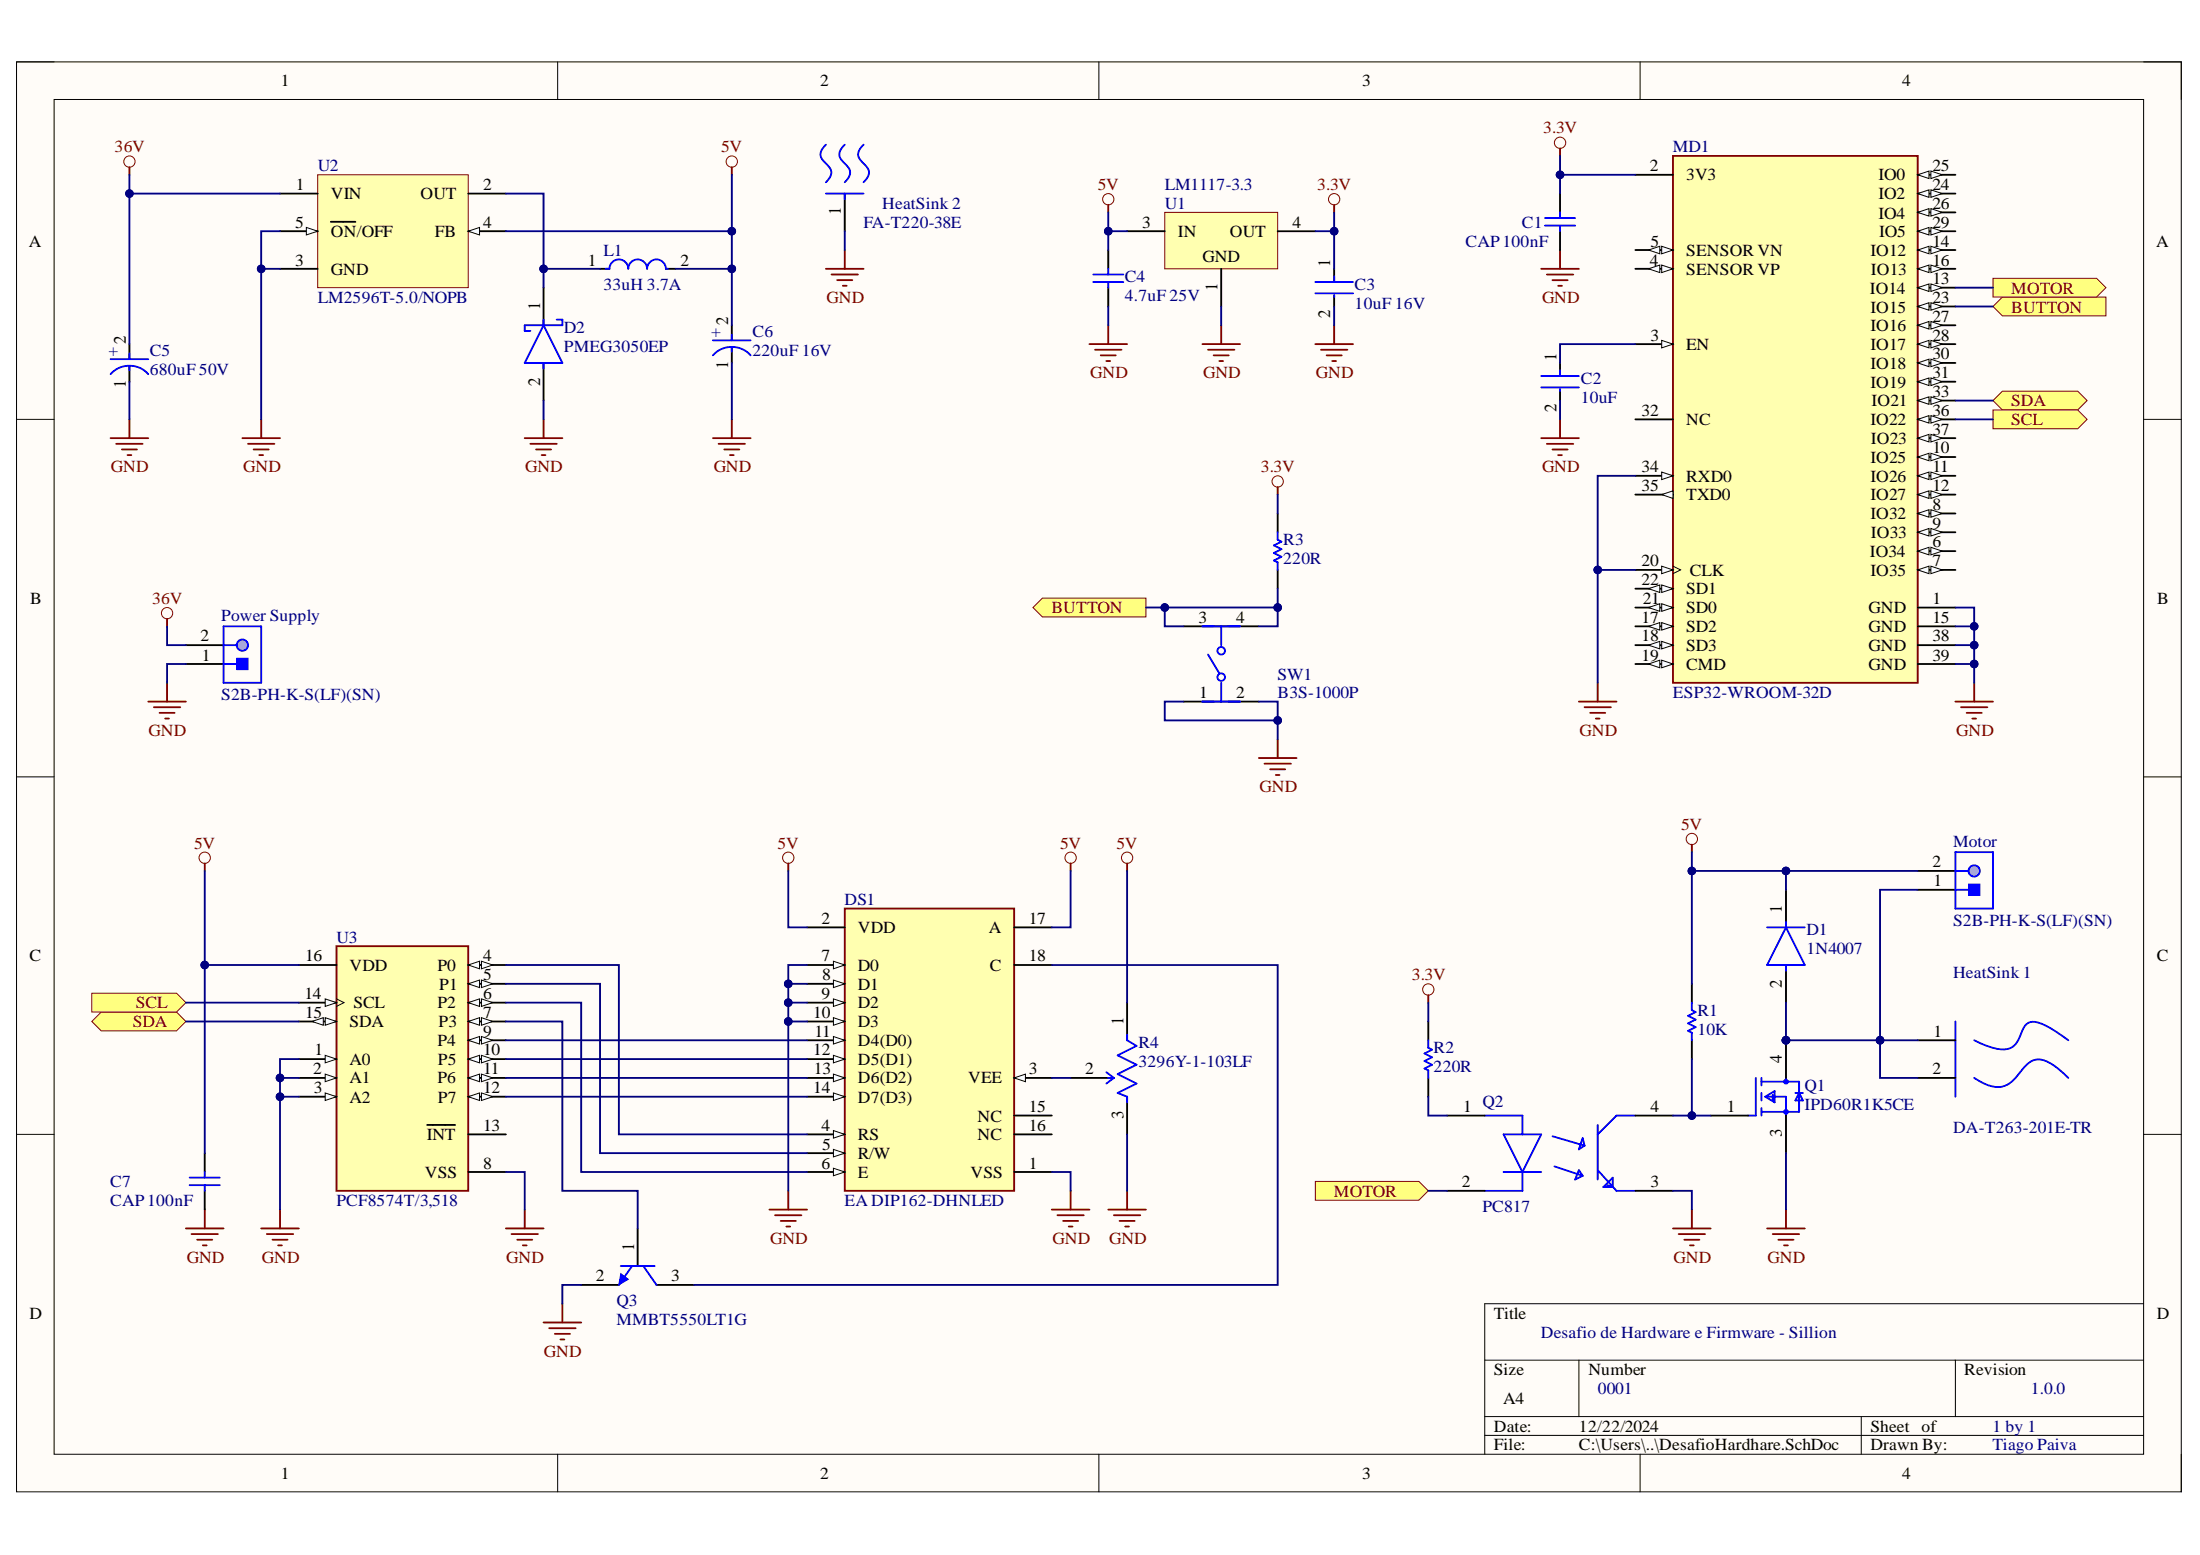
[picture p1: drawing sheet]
# Altium project Desafio.PrjPcb
1 sheet, 27 parts. Net scope: flat (ports and power ports of the same name join across sheets).
Board file: DesafioHardware.PcbDoc

## Sheet DesafioHardhare.SchDoc
size A4; SheetNumber: 1; SheetTotal: 1

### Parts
C1  CAP 100nF  [CAPC1210(3225)170_M]
C2  10uF  [FP-GRM188-0_1-e0_2_0_55-IPC_A]
C3  10uF 16V  [FP-GRM21B-0_1-IPC_C]
C4  4.7uF 25V  [CAPC1210(3225)220_M]
C5  680uF 50V  [FP-RAD-TH-D_12_5_0_5-L_30-MFG]
C6  220uF 16V  [FP-FKD8-MFG]
C7  CAP 100nF  [CAPC1210(3225)170_M]
D1  1N4007  [FP-1N4007-MFG]
D2  PMEG3050EP  [FP-SOD128-MFG]
DS1  EA DIP162-DHNLED  [FP-EA_DIP162-DHNLED-MFG]
HeatSink_1  DA-T263-201E-TR  [FP-DA-T263-201E-TR-MFG]
HeatSink_2  FA-T220-38E  [FP-FA-T220-38E-MFG]
L1  33uH 3.7A  [FP-IHLP-4040DZ-FP_3_124x3-MFG]
MD1  ESP32-WROOM-32D  [FP-ESP32-WROOM-32D-MFG]
Motor  S2B-PH-K-S(LF)(SN)  [JST-S2B-PH-K-S_V]
Power_Supply  S2B-PH-K-S(LF)(SN)  [JST-S2B-PH-K-S_V]
Q1  IPD60R1K5CE  [FP-PG-TO252-3-MFG]
Q2  PC817  [FP-PC817X4NIP0F-MFG]
Q3  MMBT5550LT1G  [ONSC-SOT-23-3-318-08_V]
R1  10K  [RESC3216X70X50LL05T20]
R2  220R  [RESC3216X70X50LL05T20]
R3  220R  [RESC3216X70X50LL05T20]
R4  3296Y-1-103LF  [FP-3296Y-MFG]
SW1  B3S-1000P  [FP-B3S-1000P-MFG]
U1  LM1117-3.3  [NDP0003B_M]
U2  LM2596T-5.0/NOPB  [NDH0005A]
U3  PCF8574T/3,518  [FP-SOT162-1-MFG]

### Ports
BUTTON (in, see DesafioHardhare[2B]), BUTTON (out, see DesafioHardhare[4A]), MOTOR (in, see DesafioHardhare[4A]), MOTOR (out, see DesafioHardhare[3D]), SCL (in, see DesafioHardhare[4B]), SCL (out, see DesafioHardhare[1C]), SDA (bidir, see DesafioHardhare[1C]), SDA (bidir, see DesafioHardhare[4A])

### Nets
3.3V: C1.2 C3.1 MD1.2(3V3) R2.2 R3.2 U1.4(OUT)
5V: C4.1 C6.2(A) C7.2 D1.1(C) DS1.2(VDD) DS1.17(A) L1.2 Motor.2 R1.2 R4.1(CCW) U1.3(IN) U2.4(FB) U3.16(VDD)
36V: C5.2(A) Power_Supply.2 U2.1(VIN)
GND: C1.1 C2.2 C3.2 C4.2 C5.1(C) C6.1(C) C7.1 D2.2(A) DS1.1(VSS) DS1.7(D0) DS1.8(D1) DS1.9(D2) DS1.10(D3) HeatSink_2.1(MNT_1) MD1.1(GND) MD1.15(GND) MD1.20(CLK) MD1.34(RXD0) MD1.38(GND) MD1.39(GND) Power_Supply.1 Q1.3(SOURCE) Q2.3(E) Q3.2(E) R4.3(CW) SW1.1 SW1.2 U1.1(GND) U2.3(GND) U2.5(~{ON}/OFF) U3.1(A0) U3.2(A1) U3.3(A2) U3.8(VSS)
NetC2_1: C2.1 MD1.3(EN)
NetD1_2: D1.2(A) HeatSink_1.1(MNT_1) HeatSink_1.2(MNT_2) Motor.1 Q1.4(DRAIN)
NetD2_1: D2.1(C) L1.1 U2.2(OUT)
NetDS1_3: DS1.3(VEE) R4.2(WIPER)
NetDS1_4: DS1.4(RS) U3.4(P0)
NetDS1_5: DS1.5(R/W) U3.5(P1)
NetDS1_6: DS1.6(E) U3.6(P2)
NetDS1_11: DS1.11(D4(D0)) U3.9(P4)
NetDS1_12: DS1.12(D5(D1)) U3.10(P5)
NetDS1_13: DS1.13(D6(D2)) U3.11(P6)
NetDS1_14: DS1.14(D7(D3)) U3.12(P7)
NetDS1_18: DS1.18(C) Q3.3(C)
NetMD1_13: MD1.13(IO14) Q2.2(C) ; port MOTOR
NetMD1_23: MD1.23(IO15) R3.1 SW1.3 SW1.4 ; port BUTTON
NetMD1_33: MD1.33(IO21) U3.15(SDA) ; port SDA
NetMD1_36: MD1.36(IO22) U3.14(SCL) ; port SCL
NetQ1_1: Q1.1(GATE) Q2.4(C) R1.1
NetQ2_1: Q2.1(A) R2.1
NetQ3_1: Q3.1(B) U3.7(P3)

Not connected (* = marked no-connect by the designer): DS1 15(NC) 16(NC); MD1 4(SENSOR_VP) 5(SENSOR_VN) 6(IO34) 7(IO35) 8(IO32) 9(IO33) 10(IO25) 11(IO26) 12(IO27) 14(IO12) 16(IO13) 17(SD2) 18(SD3) 19(CMD) 21(SD0) 22(SD1) 24(IO2) 25(IO0) 26(IO4) 27(IO16) 28(IO17) 29(IO5) 30(IO18) 31(IO19) 32(NC) 35(TXD0) 37(IO23); U3 13(~{INT})

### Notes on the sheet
- Desafio de Hardware e Firmware - Sillion
- 0001
- 1 by 1
- 1.0.0
- Tiago Paiva
